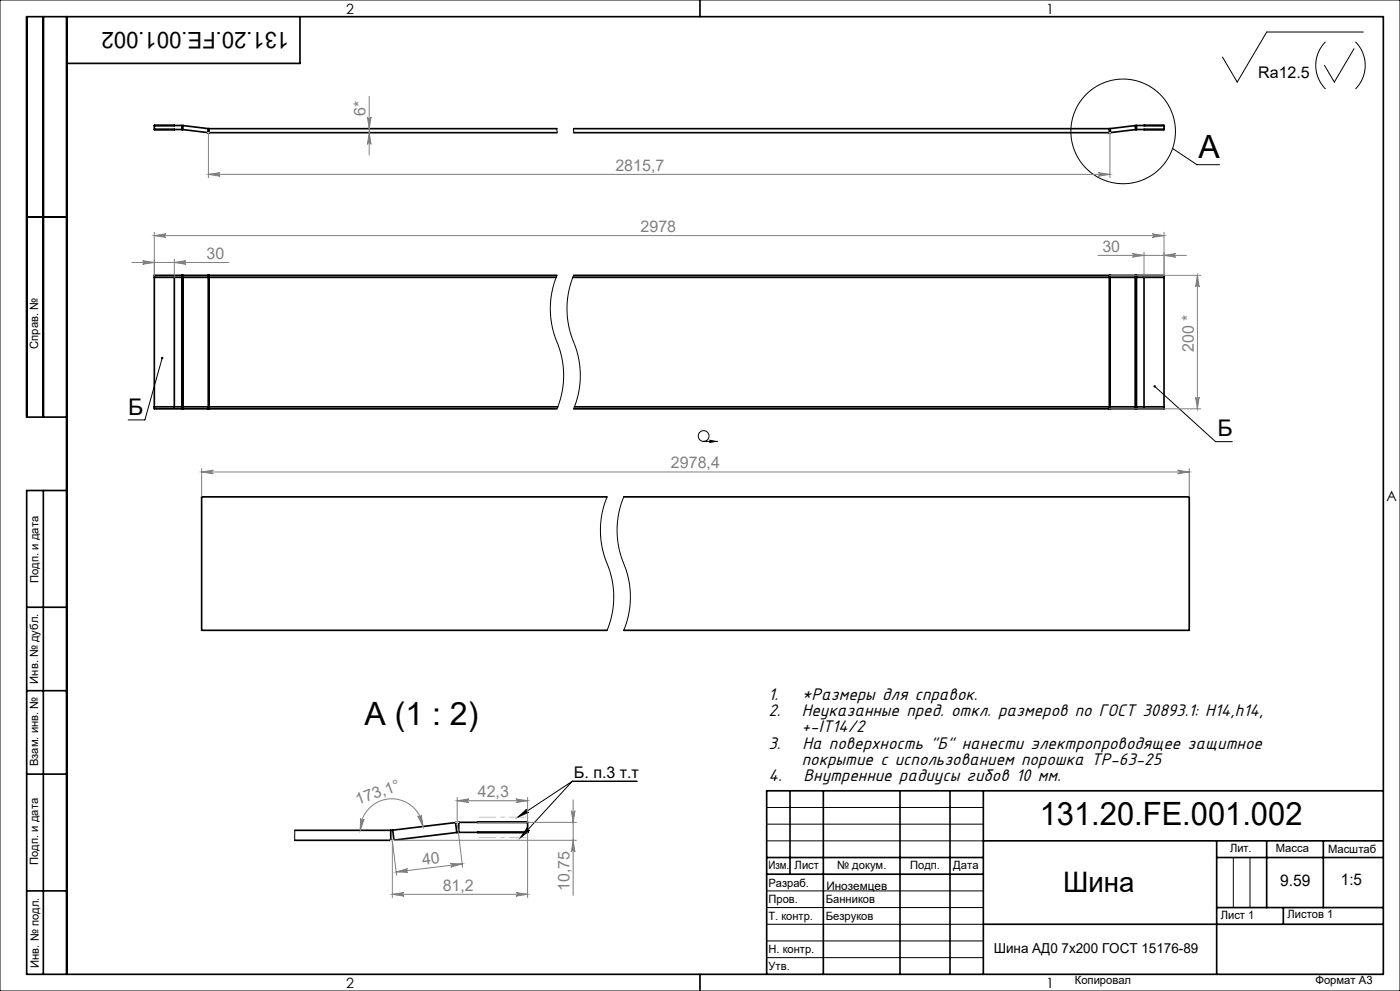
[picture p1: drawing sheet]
<svg xmlns="http://www.w3.org/2000/svg" width="420mm" height="297mm" viewBox="0 0 420 297" stroke-linecap="round" stroke-linejoin="round" font-family="sans-serif">
<g fill="none" stroke="#000" stroke-width=".5">
<path d="M13 5v120M20 5v287M90 5v14h-70M210 0v5M46.3 37.6v1.2M46.3 37.6h8.3M46.3 38.8h8.3M46.3 37.6h6M46.3 38.8h.1M52.3 38.8h.1M54.6 37.6h.3M54.6 38.8h.2"/>
<path d="M54.6 37.6v1.2M54.8 38.8l7.5 .9M54.9 37.6l-.1 1.2M54.9 37.6l7.6 .9M62.3 39.7l.4 .1M62.5 38.5l.2 .1M62.5 38.5l-.2 1.2M62.7 38.6v1.2M62.7 38.6h104.4M62.7 39.8h104.4M172.1 38.6h160.7M172.1 39.8h160.7"/>
<path d="M332.8 38.6v1.2M333 38.5l.2 1.2M333 38.5l-.2 .1M333.2 39.7l-.4 .1M340.6 37.6l.1 1.2M340.6 37.6l-7.6 .9M340.7 38.8l-7.5 .9M340.9 37.6h-.3M340.9 37.6v1.2M340.9 38.8h-.2M340.9 37.6h8.3M340.9 38.8h8.3"/>
<path d="M343.2 37.6h6M343.2 38.8h.1M349.2 37.6v1.2M349.2 38.8h.1M8 65h12M46.3 83.1v38.8M46.3 83.1h8.3M52.3 83.1v38.8M54.6 83.1h.3M54.6 82.5v.6M54.6 82.5h-8.3v.6M54.6 83.1v38.8"/>
<path d="M54.6 82.5h.3M54.9 82.5v.6M54.9 82.5h7.5M54.9 83.1h7.6M54.9 83.1v38.8M62.4 82.5h.3M62.4 82.5l.1 .6M62.5 83.1h.2M62.5 83.1v38.8M62.7 82.5v.6M62.7 82.5h104.4M62.7 83.1h104.2"/>
<path d="M62.7 83.1v38.8M171.9 83.1h160.9M172.1 82.5h160.7M332.8 83.1h.2M332.8 82.5v.6M332.8 83.1v38.8M332.8 82.5h.3M333 83.1h7.6M333 83.1v38.8M333.1 82.5l-.1 .6M333.1 82.5h7.5M340.6 83.1h.3"/>
<path d="M340.6 83.1v38.8M340.6 82.5h.4M340.6 82.5v.6M340.9 82.5v.6M340.9 82.5h8.3v.6M340.9 83.1h8.3M340.9 83.1v38.8M343.2 83.1v38.8M349.2 83.1v38.8M20 125h-12v-120h407v287h-407v-145h12M46.3 121.9v.6h8.3M46.3 121.9h8.3"/>
<path d="M54.6 122.5h.3M54.6 121.9h.3M54.6 121.9v.6M54.9 122.5h7.5M54.9 121.9v.6M54.9 121.9h7.6M62.4 122.5h.3M62.5 121.9l-.1 .6M62.5 121.9h.2M62.7 121.9v.6M62.7 122.5h104.4M62.7 121.9h104.6"/>
<path d="M172.1 122.5h160.7M172.3 121.9h160.5M332.8 122.5h.3M332.8 121.9h.2M332.8 121.9v.6M333 121.9l.1 .6M333 121.9h7.6M333.1 122.5h7.5M340.6 121.9h.3M340.6 121.9v.6M340.6 122.5h.3M340.9 121.9v.6"/>
<path d="M340.9 121.9h8.3M349.2 121.9v.6h-8.3M13 147v145M182.1 148.9h-121.6v40h121.6M187.1 148.9h169.7v40h-169.7M8 182h12M8 207h12M8 232h12M237 237v25M247 237v55M270 237v55M285 237v55"/>
<path d="M295 237v55M415 237h-185v55M88.4 251.8h28.8M88.5 248.8h28.7M117.2 248.8v3M117.8 248.8l.4 3M117.8 248.8h-.6M118.2 251.8h-1M136.7 246.5l.3 3M136.7 246.5l-18.9 2.3M137 249.5l-18.8 2.3M137.6 246.5h-.9"/>
<path d="M137.6 246.5v3M137.6 249.5h-.6M137.6 249.5h20.7M143.3 246.4v.1M143.3 249.5h.1M158.3 246.5v3M158.3 246.4l-20.7 .1M158.3 246.4v.1M158.3 249.5h.1M230 257h65M295 252h120M365 252v40"/>
<path d="M365 257h50M380 252v20M397 252v20M8 267h12M230 262h65M295 277h120M365 272h50M385 272v5M210 292v5"/>
</g>
<g fill="none" stroke="#000" stroke-width=".3">
<path d="M0 0h420v297h-420zM397.7 12.5a10 10 0 0 0 0 14.2M406.2 14.6l-5.9 10-3-5M406.6 12.5a10 10 0 0 1 0 14.2M409 9.6h-29l-8.8 15-4.5-7.5M167.1 38.6v1.2M172.1 38.6v1.2M351.8 44.5l7.3 4.9h6.8M167.1 82.5a27 27 0 0 0 .8 22.1 26 26 0 0 1-.8 17.9M172.1 82.5a27 27 0 0 0 .8 22.1 26 26 0 0 1-.8 17.9M48.7 107.3l-5.2 18.6h-5.1M346.4 115.8l18.3 16.6h5"/>
<path d="M211.1 132.3h4.3M182.1 148.9a27 27 0 0 0 .8 22.1 26 26 0 0 1-.8 17.9M187.1 148.9a27 27 0 0 0 .8 22.1 26 26 0 0 1-.8 17.9M171.7 234.1h19.4M171.7 234.1l-15.5 16.9M171.7 234.1l-16.3 10.8M88.5 248.8l-.1 3M155.4 244.9l2.6-2.4a.54 .54 0 0 0-.1 .8 .54 .54 0 0 0 .7 .1zM158.2 248.1a.54 .54 0 0 0 0 .7 .54 .54 0 0 0 .7 0l-2.7 2.2zM230 242h65M230 247h65M230 252h65"/>
<path d="M370 257v15M375 257v15M230 267h65M230 272h65M230 277h65M230 282h65M230 287h65"/>
<circle cx="336.9" cy="39.4" r="15.7"/>
<circle cx="211.1" cy="130.7" r="1.61"/>
</g>
<g fill="#000">
<path d="M212.8 131.7l2.6 .6-2.6 .5z"/>
<path d="M346.1 115.5a.36 .36 0 0 0 .2 .6 .36 .36 0 0 0 .4-.4 .36 .36 0 0 0-.5-.2l.2 .3zM48.4 107a.36 .36 0 0 0 0 .6 .36 .36 0 0 0 .6-.1 .36 .36 0 0 0-.2-.5l-.1 .3 .1-.3z"/>
<path d="M158.2 248.1a.54 .54 0 0 0 0 .7 .54 .54 0 0 0 .7 0l-2.7 2.2zM155.4 244.9l2.6-2.4a.54 .54 0 0 0-.1 .8 .54 .54 0 0 0 .7 .1z"/>
</g>
<g fill="none" stroke="#808080" stroke-width=".3">
<path d="M62.5 39.8v13.5M110.2 35.1a.54 .54 0 0 0 .6 .5 .54 .54 0 0 0 .5-.5l-.5 3.5zM110.8 28.9v17.6M110.8 39.8l.5 3.5a.54 .54 0 0 0-.5-.5 .54 .54 0 0 0-.6 .5zM333 39.8v13.5M62.5 52.3l3.5-.6a.54 .54 0 0 0-.5 .6 .54 .54 0 0 0 .5 .5zM62.5 52.3h270.5M329.5 51.7l3.5 .6-3.5 .5a.54 .54 0 0 0 .5-.5 .54 .54 0 0 0-.5-.6zM39.6 78.7h29.1M42.8 78.1l3.5 .6-3.5 .5a.54 .54 0 0 0 .5-.5 .54 .54 0 0 0-.5-.6zM46.3 70.6l3.5-.5a.54 .54 0 0 0-.5 .5 .54 .54 0 0 0 .5 .5zM46.3 69.6v12.9"/>
<path d="M46.3 70.6h302.9M52.3 78.7l3.5-.6a.54 .54 0 0 0-.5 .6 .54 .54 0 0 0 .5 .5zM52.3 77.7v5.4M329.4 76.5h26.5M339.7 76l3.5 .5-3.5 .6a.54 .54 0 0 0 .5-.6 .54 .54 0 0 0-.5-.5zM343.2 75.5v7.6M345.7 70.1l3.5 .5-3.5 .5a.54 .54 0 0 0 .5-.5 .54 .54 0 0 0-.5-.5zM349.2 76.5l3.5-.5a.54 .54 0 0 0-.5 .5 .54 .54 0 0 0 .5 .6zM349.2 69.6v12.9M332.8 82.5h27.4M359.2 82.5v40M359.2 82.5l.6 3.5a.54 .54 0 0 0-.6-.5 .54 .54 0 0 0-.5 .5z"/>
<path d="M358.7 119a.54 .54 0 0 0 .5 .5 .54 .54 0 0 0 .6-.5l-.6 3.5zM332.8 122.5h27.4M60.5 141.5l3.5-.6a.54 .54 0 0 0-.5 .6 .54 .54 0 0 0 .5 .5zM60.5 140.5v8.4M60.5 141.5h296.3M353.3 140.9l3.5 .6-3.5 .5a.54 .54 0 0 0 .5-.5 .54 .54 0 0 0-.5-.6zM356.8 140.5v8.4M137.1 239v7.5M137.1 240h21.2M137.1 240l3.5-.6a.54 .54 0 0 0-.5 .6 .54 .54 0 0 0 .5 .5zM154.8 239.4l3.5 .6-3.5 .5a.54 .54 0 0 0 .5-.5 .54 .54 0 0 0-.5-.6zM158.3 239v7.4"/>
<path d="M171.9 239.7v28.6M108.2 245.3a.54 .54 0 0 0 .4 .6 .54 .54 0 0 0 .6-.4l-1.1 3.3zM117.2 251.8h55.7M125.3 244.5a.54 .54 0 0 0 .7 .3 .54 .54 0 0 0 .4-.6l.5 3.5zM126.9 247.7a9.4 9.4 0 0 0-9.9-8.3 9.4 9.4 0 0 0-8.9 9.4M135.1 258.8l3.6 .1-3.5 1a.54 .54 0 0 0 .5-.6 .54 .54 0 0 0-.6-.5zM137.2 247.2l1.6 12.7M138.7 258.9l-19.9 2.4M143.3 246.5h29.6M158.3 249.5v19.5M171.4 243a.54 .54 0 0 0 .5 .5 .54 .54 0 0 0 .6-.5l-.6 3.5zM171.9 251.8l.6 3.5a.54 .54 0 0 0-.6-.5 .54 .54 0 0 0-.5 .5z"/>
<path d="M117.7 268h40.6M117.7 268l3.5-.5a.54 .54 0 0 0-.5 .5 .54 .54 0 0 0 .5 .6zM118.8 261.3l3.5-.9a.54 .54 0 0 0-.5 .6 .54 .54 0 0 0 .6 .4zM119 262.3l-1.3-10.5v17.2M154.8 267.5l3.5 .5-3.5 .6a.54 .54 0 0 0 .5-.6 .54 .54 0 0 0-.5-.5z"/>
</g>
<path d="M143.6 244.9h14.3M143.6 251h14.3" fill="none" stroke="#c0c0c0" stroke-width=".3" stroke-dasharray="15.2 1.3 1.3 1.3" stroke-dashoffset="10" stroke-linecap="butt"/>
<path d="M62.3 39.8h.4M332.8 39.8h.4M117.2 251.8h1M118.2 251.8l-1 .1M136.6 246.5h1M137.1 246.5l.1 .7M137.6 246.4l-.9 .1" fill="none" stroke="#c0c0c0" stroke-width=".3"/>
<g fill="#808080">
<path d="M329.5 51.7l3.5 .6-3.5 .5a.54 .54 0 0 0 .5-.5 .54 .54 0 0 0-.5-.6zM62.5 52.3l3.5-.6a.54 .54 0 0 0-.5 .6 .54 .54 0 0 0 .5 .5zM345.7 70.1l3.5 .5-3.5 .5a.54 .54 0 0 0 .5-.5 .54 .54 0 0 0-.5-.5zM46.3 70.6l3.5-.5a.54 .54 0 0 0-.5 .5 .54 .54 0 0 0 .5 .5z"/>
<path d="M42.8 78.1l3.5 .6-3.5 .5a.54 .54 0 0 0 .5-.5 .54 .54 0 0 0-.5-.6zM52.3 78.7l3.5-.6a.54 .54 0 0 0-.5 .6 .54 .54 0 0 0 .5 .5zM339.7 76l3.5 .5-3.5 .6a.54 .54 0 0 0 .5-.6 .54 .54 0 0 0-.5-.5zM349.2 76.5l3.5-.5a.54 .54 0 0 0-.5 .5 .54 .54 0 0 0 .5 .6zM60.5 141.5l3.5-.6a.54 .54 0 0 0-.5 .6 .54 .54 0 0 0 .5 .5zM353.3 140.9l3.5 .6-3.5 .5a.54 .54 0 0 0 .5-.5 .54 .54 0 0 0-.5-.6z"/>
<path d="M125.3 244.5a.54 .54 0 0 0 .7 .3 .54 .54 0 0 0 .4-.6l.5 3.5zM108.2 245.3a.54 .54 0 0 0 .4 .6 .54 .54 0 0 0 .6-.4l-1.1 3.3z"/>
<path d="M110.8 39.8l.5 3.5a.54 .54 0 0 0-.5-.5 .54 .54 0 0 0-.6 .5zM110.2 35.1a.54 .54 0 0 0 .6 .5 .54 .54 0 0 0 .5-.5l-.5 3.5zM358.7 119a.54 .54 0 0 0 .5 .5 .54 .54 0 0 0 .6-.5l-.6 3.5zM359.2 82.5l.6 3.5a.54 .54 0 0 0-.6-.5 .54 .54 0 0 0-.5 .5zM171.9 251.8l.6 3.5a.54 .54 0 0 0-.6-.5 .54 .54 0 0 0-.5 .5zM171.4 243a.54 .54 0 0 0 .5 .5 .54 .54 0 0 0 .6-.5l-.6 3.5z"/>
<path d="M137.1 240l3.5-.6a.54 .54 0 0 0-.5 .6 .54 .54 0 0 0 .5 .5zM154.8 239.4l3.5 .6-3.5 .5a.54 .54 0 0 0 .5-.5 .54 .54 0 0 0-.5-.6zM117.7 268l3.5-.5a.54 .54 0 0 0-.5 .5 .54 .54 0 0 0 .5 .6zM154.8 267.5l3.5 .5-3.5 .6a.54 .54 0 0 0 .5-.6 .54 .54 0 0 0-.5-.5z"/>
<path d="M118.8 261.3l3.5-.9a.54 .54 0 0 0-.5 .6 .54 .54 0 0 0 .6 .4zM135.1 258.8l3.6 .1-3.5 1a.54 .54 0 0 0 .5-.6 .54 .54 0 0 0-.6-.5z"/>
</g>
<g font-size="9.6">
<text x="359.6" y="47.4">A</text>
<text x="109.3" y="217.2">A (1 : 2)</text>
<text x="311.9" y="247.3">131.20.FE.001.002</text>
</g>
<text font-size="8.5" x="318.9" y="267.3">Шина</text>
<g font-size="6.9">
<text x="86.8" y="9.5" transform="rotate(-180 86.8 9.5)">131.20.FE.001.002</text>
<text x="38.5" y="124.3">Б</text>
<text x="365.2" y="130.8">Б</text>
</g>
<g font-size="5.6">
<text x="230.6" y="209.7">1.</text>
<text x="240.6" y="209.7">*Размеры для справок.</text>
<text x="230.6" y="214.6">2.</text>
<text x="240.6" y="214.6">Неуказанные пред. откл. размеров по ГОСТ 30893.1: H14,h14,</text>
<text x="240.6" y="219.5">+-IT14/2</text>
<text x="230.6" y="224.4">3.</text>
<text x="240.7" y="224.4">На поверхность &quot;Б&quot; нанести электропроводящее защитное</text>
<text x="240.6" y="229.3">покрытие с использованием порошка ТР-63-25</text>
<text x="230.6" y="234.2">4.</text>
<text x="241.1" y="234.2">Внутренние радиусы гибов 10 мм.</text>
</g>
<g font-size="4.8">
<text x="377.5" y="23.5">Ra12.5</text>
<text x="172.2" y="233">Б. п.3 т.т</text>
<text x="384" y="265.6">9.59</text>
<text x="402.3" y="265.3">1:5</text>
</g>
<g font-size="4.8" fill="#808080">
<text x="109.7" y="34.8" transform="rotate(-90 109.7 34.8)">6*</text>
<text x="184.6" y="51.2">2815,7</text>
<text x="192.2" y="69.5">2978</text>
<text x="62" y="77.6">30</text>
<text x="330.7" y="75.5">30</text>
<text x="358.1" y="105.6" transform="rotate(-90 358.1 105.6)">200 *</text>
<text x="201.3" y="140.4">2978,4</text>
<text x="143.3" y="238.9">42,3</text>
<text x="107.3" y="241.4" transform="rotate(-20 107.3 241.4)">173,1°</text>
<text x="126.8" y="259.3" transform="rotate(-7 126.8 259.3)">40</text>
<text x="132.8" y="266.9">81,2</text>
<text x="170.9" y="267" transform="rotate(-90 170.9 267)">10,75</text>
</g>
<g font-size="4.2">
<text x="103.8" y="4.2">2</text>
<text x="313.8" y="4.2">1</text>
<text x="415.9" y="150.2">A</text>
<text x="103.8" y="296.2">2</text>
<text x="313.8" y="296.2">1</text>
</g>
<text font-size="4.1" x="298.1" y="285.6">Шина АД0 7х200 ГОСТ 15176-89</text>
<text font-size="3.5" x="247.9" y="266.6">Иноземцев</text>
<g font-size="3.4">
<text x="11.5" y="104.5" transform="rotate(-90 11.5 104.5)">Справ. №</text>
<text x="11.6" y="174.7" transform="rotate(-90 11.6 174.7)">Подп. и дата</text>
<text x="11.4" y="204.9" transform="rotate(-90 11.4 204.9)">Инв. № дубл.</text>
<text x="11.4" y="229.6" transform="rotate(-90 11.4 229.6)">Взам. инв. №</text>
<text x="369" y="255.5">Лит.</text>
<text x="382.8" y="255.5">Масса</text>
<text x="398.4" y="255.6">Масштаб</text>
<text x="11.4" y="259.2" transform="rotate(-90 11.4 259.2)">Подп. и дата</text>
<text x="230.5" y="260.5">Изм.</text>
<text x="238.4" y="260.4">Лист</text>
<text x="251.1" y="260.4">№ докум.</text>
<text x="273" y="260.4">Подп.</text>
<text x="286" y="260.4">Дата</text>
<text x="230.5" y="265.7">Разраб.</text>
<text x="230.5" y="275.7">Т. контр.</text>
<text x="230.6" y="270.7">Пров.</text>
<text x="247.7" y="275.6">Безруков</text>
<text x="247.8" y="270.6">Банников</text>
<text x="366.2" y="275.3">Лист 1</text>
<text x="386.3" y="275.2">Листов 1</text>
<text x="230.6" y="285.7">Н. контр.</text>
<text x="11.6" y="290" transform="rotate(-90 11.6 290)">Инв. № подл.</text>
<text x="230.6" y="290.7">Утв.</text>
<text x="322.5" y="295">Копировал</text>
<text x="394.6" y="295">Формат А3</text>
</g>
</svg>
